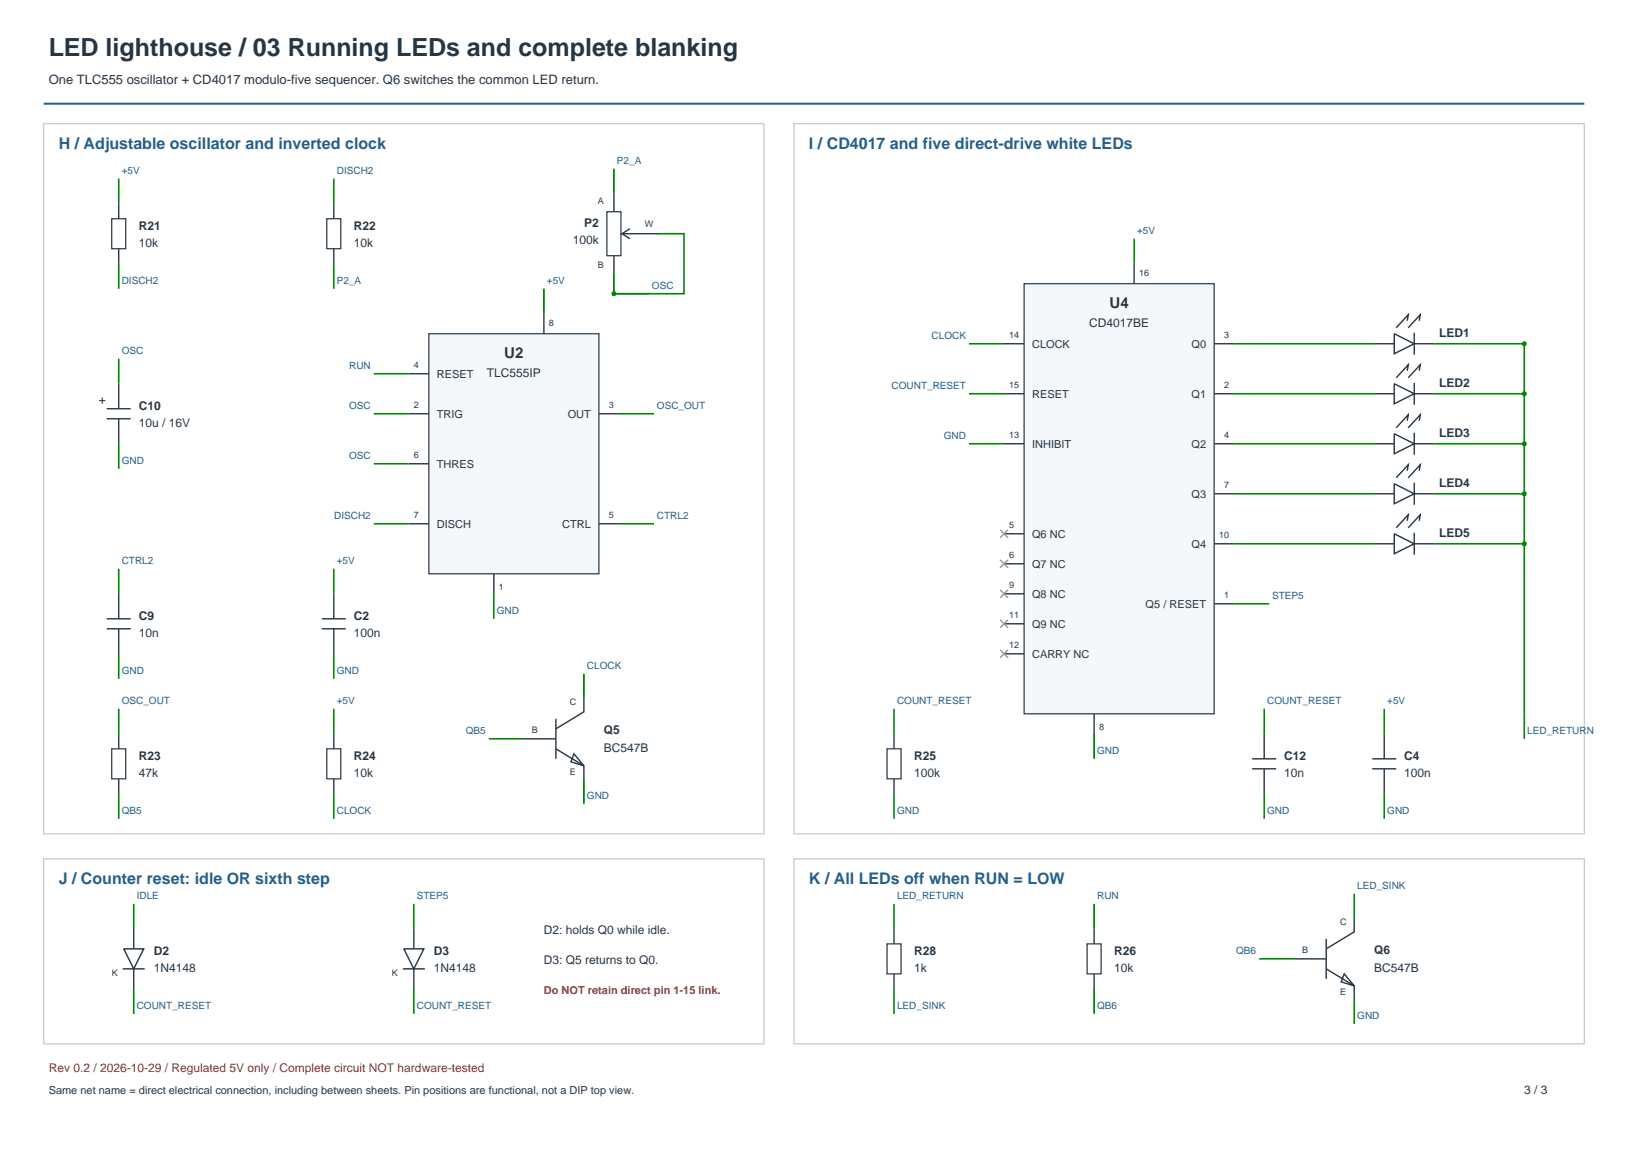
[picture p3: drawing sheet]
<svg xmlns="http://www.w3.org/2000/svg" width="420mm" height="297mm" viewBox="0 0 420 297" stroke-linecap="round" stroke-linejoin="round" font-family="sans-serif">
<path d="M11.3 26.8h397.4" fill="none" stroke="#245f8a" stroke-width=".52"/>
<path d="M11.3 31.9h185.8v183.3h-185.8z" fill="none" stroke="#b9c9d3" stroke-width=".31"/>
<path d="M110.6 86.1h43.9v62h-43.9z" fill-rule="evenodd" fill="#f4f8fa" stroke="#273643" stroke-width=".31"/>
<g fill="none" stroke="#273643" stroke-width=".36">
<path d="M30.6 52.6v3.8M86.1 52.6v3.8M158.4 50v4.6M162.5 59l-2.1 1.3h9.6M30.6 64.2v3.9M86.1 64.2v3.9M158.4 66v4.6M160.4 60.3l2.1 1.3M105.5 96.4h5.1M140.3 81v5.1M105.5 106.8h5.1M105.5 119.7h5.1"/>
<path d="M154.5 106.8h5.2M105.5 135.2h5.1M154.5 135.2h5.2M127.4 148.1v5.1"/>
</g>
<g fill="none" stroke="#080" stroke-width=".41">
<path d="M30.6 46.1v6.5M86.1 46.1v6.5M158.4 43.5v6.5M30.6 68.1v6.4M86.1 68.1v6.4M140.3 74.5v6.5M170 60.3h6.4v15.5h-18v-5.2M96.4 96.4h9.1M96.4 106.8h9.1M96.4 119.7h9.1M159.7 106.8h9M96.4 135.2h9.1"/>
<path d="M159.7 135.2h9M127.4 153.2v6.5"/>
</g>
<path d="M28.8 56.4h3.6v7.8h-3.6zM84.3 56.4h3.6v7.8h-3.6zM156.6 54.6h3.6v11.4h-3.6z" fill="none" stroke="#273643" stroke-width=".31"/>
<circle cx="158.4" cy="75.8" r=".65" fill="#080"/>
<g fill="none" stroke="#080" stroke-width=".41">
<path d="M158.4 75.8h9M30.6 92.6v6.4M30.6 114.5v6.5M30.6 146.8v6.4M86.1 146.8v6.4M30.6 168.7v6.5M86.1 168.7v6.5M150.6 173.9v6.4M30.6 182.9v6.5M86.1 182.9v6.5M126.1 190.6h9.1M30.6 204.8v6.5"/>
<path d="M86.1 204.8v6.5M150.6 201v6.4"/>
</g>
<g fill="none" stroke="#273643" stroke-width=".36">
<path d="M30.6 99v6.5M27.5 105.5h6.2M27.5 108.1h6.2M30.6 108.1v6.4M27.5 159.7h6.2M30.6 153.2v6.5M83 159.7h6.2M86.1 153.2v6.5M27.5 162.3h6.2M30.6 162.3v6.4M83 162.3h6.2M86.1 162.3v6.4"/>
<path d="M30.6 189.4v3.8M86.1 189.4v3.8M135.2 190.6h8.2M143.4 193.2l7.2 4.4v3.4M143.4 185.5v10.3M148.1 194.5l2.5 3.1-3.3-1zM150.6 180.3v3.4l-7.2 4.4M30.6 201v3.8M86.1 201v3.8"/>
</g>
<path d="M28.8 193.2h3.6v7.8h-3.6zM84.3 193.2h3.6v7.8h-3.6z" fill="none" stroke="#273643" stroke-width=".31"/>
<path d="M204.8 31.9h203.9v183.3h-203.9z" fill="none" stroke="#b9c9d3" stroke-width=".31"/>
<path d="M264.2 73.2h49v111h-49z" fill-rule="evenodd" fill="#f4f8fa" stroke="#273643" stroke-width=".31"/>
<g fill="none" stroke="#273643" stroke-width=".36">
<path d="M292.6 68.1v5.1M259 88.7h5.2M313.2 88.7h5.2M354.5 88.7h5.2M359.7 86.1l5.2 2.6-5.2 2.6zM363 82.8l.3-1.6-3.1 3.4M364.9 88.7h5.1M364.9 85.9v5.6M366.1 82.8l.3-1.6-3.1 3.4M259 101.6h5.2M259 114.5h5.2M313.2 101.6h5.2"/>
<path d="M313.2 114.5h5.2M259 137.7h5.2M313.2 127.4h5.2M259 145.5h5.2M259 153.2h5.2M313.2 155.8h5.2M313.2 140.3h5.2M259 161h5.2M259 168.7h5.2M282.3 184.2v5.2"/>
</g>
<path d="M292.6 61.6v6.5M250 88.7h9M318.4 88.7h36.1M370 88.7h23.2M250 114.5h9M250 101.6h9M282.3 189.4v6.4" fill="none" stroke="#080" stroke-width=".41"/>
<path d="M258 136.7l2.1 2.1M260.1 136.7l-2.1 2.1M258 144.4l2.1 2.1M258 152.2l2.1 2.1M258 159.9l2.1 2.1M260.1 144.4l-2.1 2.1M260.1 152.2l-2.1 2.1M260.1 159.9l-2.1 2.1M258 167.7l2.1 2M260.1 167.7l-2.1 2" fill="none" stroke="#999" stroke-width=".36"/>
<circle cx="393.2" cy="88.7" r=".65" fill="#080"/>
<path d="M359.7 99l5.2 2.6-5.2 2.6zM363 95.7l.3-1.6-3.1 3.4M364.9 98.8v5.6M366.1 95.7l.3-1.6-3.1 3.4M354.5 101.6h5.2M364.9 101.6h5.1" fill="none" stroke="#273643" stroke-width=".36"/>
<path d="M318.4 101.6h36.1M370 101.6h23.2" fill="none" stroke="#080" stroke-width=".41"/>
<circle cx="393.2" cy="101.6" r=".65" fill="#080"/>
<path d="M354.5 114.5h5.2M359.7 111.9l5.2 2.6-5.2 2.6zM363 108.6l.3-1.6-3.1 3.4M364.9 114.5h5.1M364.9 111.7v5.6M366.1 108.6l.3-1.6-3.1 3.4" fill="none" stroke="#273643" stroke-width=".36"/>
<path d="M318.4 114.5h36.1M370 114.5h23.2" fill="none" stroke="#080" stroke-width=".41"/>
<circle cx="393.2" cy="114.5" r=".65" fill="#080"/>
<path d="M354.5 127.4h5.2M359.7 124.8l5.2 2.6-5.2 2.6zM363 121.5l.3-1.6-3.1 3.4M364.9 127.4h5.1M364.9 124.6v5.7M366.1 121.5l.3-1.6-3.1 3.4" fill="none" stroke="#273643" stroke-width=".36"/>
<path d="M318.4 127.4h36.1M370 127.4h23.2" fill="none" stroke="#080" stroke-width=".41"/>
<circle cx="393.2" cy="127.4" r=".65" fill="#080"/>
<path d="M359.7 137.7l5.2 2.6-5.2 2.6zM363 134.4l.3-1.6-3.1 3.4M364.9 137.5v5.7M366.1 134.4l.3-1.6-3.1 3.4M354.5 140.3h5.2M364.9 140.3h5.1" fill="none" stroke="#273643" stroke-width=".36"/>
<path d="M318.4 140.3h36.1M370 140.3h23.2" fill="none" stroke="#080" stroke-width=".41"/>
<circle cx="393.2" cy="140.3" r=".65" fill="#080"/>
<g fill="none" stroke="#080" stroke-width=".41">
<path d="M393.2 88.7v101.9M318.4 155.8h9M230.6 182.9v6.5M326.1 182.9v6.5M357.1 182.9v6.5M230.6 204.8v6.5M326.1 204.8v6.5M357.1 204.8v6.5M34.5 233.2v6.5M106.8 233.2v6.5M230.6 233.2v6.5M282.3 233.2v6.5"/>
<path d="M349.4 230.6v6.5M34.5 255.2v6.4M106.8 255.2v6.4M230.6 255.2v6.4M282.3 255.2v6.4M324.8 247.4h9.1M349.4 257.7v6.5"/>
</g>
<path d="M228.8 193.2h3.7v7.8h-3.7zM228.8 243.6h3.7v7.7h-3.7zM280.5 243.6h3.6v7.7h-3.6z" fill="none" stroke="#273643" stroke-width=".31"/>
<g fill="none" stroke="#273643" stroke-width=".36">
<path d="M230.6 189.4v3.8M323 195.8h6.2M323 198.4h6.2M326.1 189.4v6.4M326.1 198.4v6.4M354 195.8h6.2M354 198.4h6.2M357.1 189.4v6.4M357.1 198.4v6.4M230.6 201v3.8M34.5 239.7v5.1M106.8 239.7v5.1"/>
<path d="M230.6 239.7v3.9M282.3 239.7v3.9M349.4 237.1v3.4l-7.3 4.3M31.7 250h5.6M31.9 244.8h5.2l-2.6 5.2zM34.5 250v5.2M103.9 250h5.7M104.2 244.8h5.1l-2.5 5.2zM106.8 250v5.2M230.6 251.3v3.9M282.3 251.3v3.9M333.9 247.4h8.2"/>
<path d="M342.1 250l7.3 4.4v3.3M342.1 242.3v10.3M346.8 251.3l2.6 3.1-3.4-1z"/>
</g>
<path d="M11.3 221.6h185.8v47.8h-185.8zM204.8 221.6h203.9v47.8h-203.9z" fill="none" stroke="#b9c9d3" stroke-width=".31"/>
<text font-size="6.5" fill="#273643" x="12.6" y="14.4">LED lighthouse / 03 Running LEDs and complete blanking</text>
<g font-size="4.1" fill="#245f8a">
<text x="15.1" y="38.4">H / Adjustable oscillator and inverted clock</text>
<text x="208.7" y="38.4">I / CD4017 and five direct-drive white LEDs</text>
<text x="15.1" y="228.1">J / Counter reset: idle OR sixth step</text>
<text x="208.7" y="228.1">K / All LEDs off when RUN = LOW</text>
</g>
<g font-size="3.9" fill="#273643">
<text x="286.2" y="79.4">U4</text>
<text x="130.1" y="92.3">U2</text>
</g>
<text font-size="3.4" fill="#273643" x="12.6" y="21.6">One TLC555 oscillator + CD4017 modulo-five sequencer. Q6 switches the common LED return.</text>
<g font-size="3.1" fill="#273643">
<text x="35.8" y="59.3">R21</text>
<text x="91.3" y="59.3">R22</text>
<text x="150.7" y="58.5">P2</text>
<text x="35.8" y="63.7">10k</text>
<text x="91.3" y="63.7">10k</text>
<text x="147.8" y="62.9">100k</text>
<text x="281" y="84.3">CD4017BE</text>
<text x="371.3" y="86.9">LED1</text>
<text x="125.6" y="97.2">TLC555IP</text>
<text x="371.3" y="99.8">LED2</text>
<text x="25.5" y="104.2">+</text>
<text x="35.8" y="105.7">C10</text>
<text x="35.8" y="110.1">10u / 16V</text>
<text x="371.3" y="112.7">LED3</text>
<text x="371.3" y="125.6">LED4</text>
<text x="371.3" y="138.5">LED5</text>
<text x="35.8" y="159.9">C9</text>
<text x="91.3" y="159.9">C2</text>
<text x="35.8" y="164.3">10n</text>
<text x="91.3" y="164.3">100n</text>
<text x="155.8" y="189.4">Q5</text>
<text x="35.8" y="196.1">R23</text>
<text x="91.3" y="196.1">R24</text>
<text x="155.8" y="194">BC547B</text>
<text x="235.8" y="196.1">R25</text>
<text x="331.3" y="196.1">C12</text>
<text x="362.3" y="196.1">C4</text>
<text x="35.8" y="200.5">47k</text>
<text x="91.3" y="200.5">10k</text>
<text x="235.8" y="200.5">100k</text>
<text x="331.3" y="200.5">10n</text>
<text x="362.3" y="200.5">100n</text>
<text x="140.3" y="241">D2: holds Q0 while idle.</text>
<text x="39.7" y="246.4">D2</text>
<text x="39.7" y="250.8">1N4148</text>
<text x="111.9" y="246.4">D3</text>
<text x="111.9" y="250.8">1N4148</text>
<text x="140.3" y="248.7">D3: Q5 returns to Q0.</text>
<text x="235.8" y="246.4">R28</text>
<text x="235.8" y="250.8">1k</text>
<text x="287.4" y="246.4">R26</text>
<text x="287.4" y="250.8">10k</text>
<text x="354.5" y="246.1">Q6</text>
<text x="354.5" y="250.8">BC547B</text>
<text x="393.2" y="282.3">3 / 3</text>
</g>
<text font-size="3.1" fill="#a23232" x="12.6" y="276.6">Rev 0.2 / 2026-10-29 / Regulated 5V only / Complete circuit NOT hardware-tested</text>
<g font-size="2.8" fill="#273643">
<text x="266.3" y="89.7">CLOCK</text>
<text x="307.4" y="89.7">Q0</text>
<text x="112.7" y="97.5">RESET</text>
<text x="112.7" y="107.8">TRIG</text>
<text x="146.5" y="107.8">OUT</text>
<text x="266.3" y="102.6">RESET</text>
<text x="307.4" y="102.6">Q1</text>
<text x="266.3" y="115.5">INHIBIT</text>
<text x="307.4" y="115.5">Q2</text>
<text x="112.7" y="120.7">THRES</text>
<text x="307.4" y="128.4">Q3</text>
<text x="112.7" y="136.2">DISCH</text>
<text x="145" y="136.2">CTRL</text>
<text x="266.3" y="138.8">Q6 NC</text>
<text x="307.4" y="141.3">Q4</text>
<text x="266.3" y="146.5">Q7 NC</text>
<text x="266.3" y="154.3">Q8 NC</text>
<text x="266.3" y="162">Q9 NC</text>
<text x="295.6" y="156.8">Q5 / RESET</text>
<text x="266.3" y="169.7">CARRY NC</text>
<text x="12.6" y="282.3">Same net name = direct electrical connection, including between sheets. Pin positions are functional, not a DIP top view.</text>
</g>
<text font-size="2.8" fill="#a23232" x="140.3" y="256.5">Do NOT retain direct pin 1-15 link.</text>
<g font-size="2.6" fill="#245f8a">
<text x="31.4" y="44.8">+5V</text>
<text x="86.9" y="44.8">DISCH2</text>
<text x="159.2" y="42.2">P2_A</text>
<text x="293.4" y="60.3">+5V</text>
<text x="31.4" y="73.2">DISCH2</text>
<text x="86.9" y="73.2">P2_A</text>
<text x="141.1" y="73.2">+5V</text>
<text x="168.2" y="74.5">OSC</text>
<text x="240.3" y="87.4">CLOCK</text>
<text x="31.4" y="91.3">OSC</text>
<text x="90.1" y="95.1">RUN</text>
<text x="230" y="100.3">COUNT_RESET</text>
<text x="90.1" y="105.5">OSC</text>
<text x="169.5" y="105.5">OSC_OUT</text>
<text x="243.5" y="113.2">GND</text>
<text x="31.4" y="119.7">GND</text>
<text x="90.1" y="118.4">OSC</text>
<text x="86.2" y="133.9">DISCH2</text>
<text x="169.5" y="133.9">CTRL2</text>
<text x="31.4" y="145.5">CTRL2</text>
<text x="86.9" y="145.5">+5V</text>
<text x="328.2" y="154.5">STEP5</text>
<text x="128.2" y="158.4">GND</text>
<text x="31.4" y="173.9">GND</text>
<text x="86.9" y="173.9">GND</text>
<text x="151.4" y="172.6">CLOCK</text>
<text x="31.4" y="181.6">OSC_OUT</text>
<text x="86.9" y="181.6">+5V</text>
<text x="231.4" y="181.6">COUNT_RESET</text>
<text x="326.9" y="181.6">COUNT_RESET</text>
<text x="357.9" y="181.6">+5V</text>
<text x="120.2" y="189.4">QB5</text>
<text x="394" y="189.4">LED_RETURN</text>
<text x="283" y="194.5">GND</text>
<text x="31.4" y="210">QB5</text>
<text x="86.9" y="210">CLOCK</text>
<text x="151.4" y="206.1">GND</text>
<text x="231.4" y="210">GND</text>
<text x="326.9" y="210">GND</text>
<text x="357.9" y="210">GND</text>
<text x="35.3" y="231.9">IDLE</text>
<text x="107.5" y="231.9">STEP5</text>
<text x="231.4" y="231.9">LED_RETURN</text>
<text x="283" y="231.9">RUN</text>
<text x="350.1" y="229.4">LED_SINK</text>
<text x="318.9" y="246.1">QB6</text>
<text x="35.3" y="260.3">COUNT_RESET</text>
<text x="107.5" y="260.3">COUNT_RESET</text>
<text x="231.4" y="260.3">LED_SINK</text>
<text x="283" y="260.3">QB6</text>
<text x="350.1" y="262.9">GND</text>
</g>
<g font-size="2.3" fill="#273643">
<text x="154.3" y="52.6">A</text>
<text x="166.4" y="58.5">W</text>
<text x="154.3" y="69.1">B</text>
<text x="293.9" y="71.1">16</text>
<text x="141.6" y="84.1">8</text>
<text x="260.3" y="87.1">14</text>
<text x="315.8" y="87.1">3</text>
<text x="106.8" y="94.9">4</text>
<text x="260.3" y="100.1">15</text>
<text x="315.8" y="100.1">2</text>
<text x="106.8" y="105.2">2</text>
<text x="157.1" y="105.2">3</text>
<text x="260.3" y="113">13</text>
<text x="315.8" y="113">4</text>
<text x="106.8" y="118.1">6</text>
<text x="315.8" y="125.9">7</text>
<text x="106.8" y="133.6">7</text>
<text x="157.1" y="133.6">5</text>
<text x="260.3" y="136.2">5</text>
<text x="260.3" y="143.9">6</text>
<text x="314.5" y="138.8">10</text>
<text x="128.7" y="152.2">1</text>
<text x="260.3" y="151.7">9</text>
<text x="315.8" y="154.3">1</text>
<text x="260.3" y="159.4">11</text>
<text x="260.3" y="167.2">12</text>
<text x="147" y="181.9">C</text>
<text x="137.2" y="189.1">B</text>
<text x="283.6" y="188.3">8</text>
<text x="147" y="199.9">E</text>
<text x="345.8" y="238.6">C</text>
<text x="335.9" y="245.9">B</text>
<text x="28.8" y="251.8">K</text>
<text x="101.1" y="251.8">K</text>
<text x="345.8" y="256.7">E</text>
</g>
</svg>
